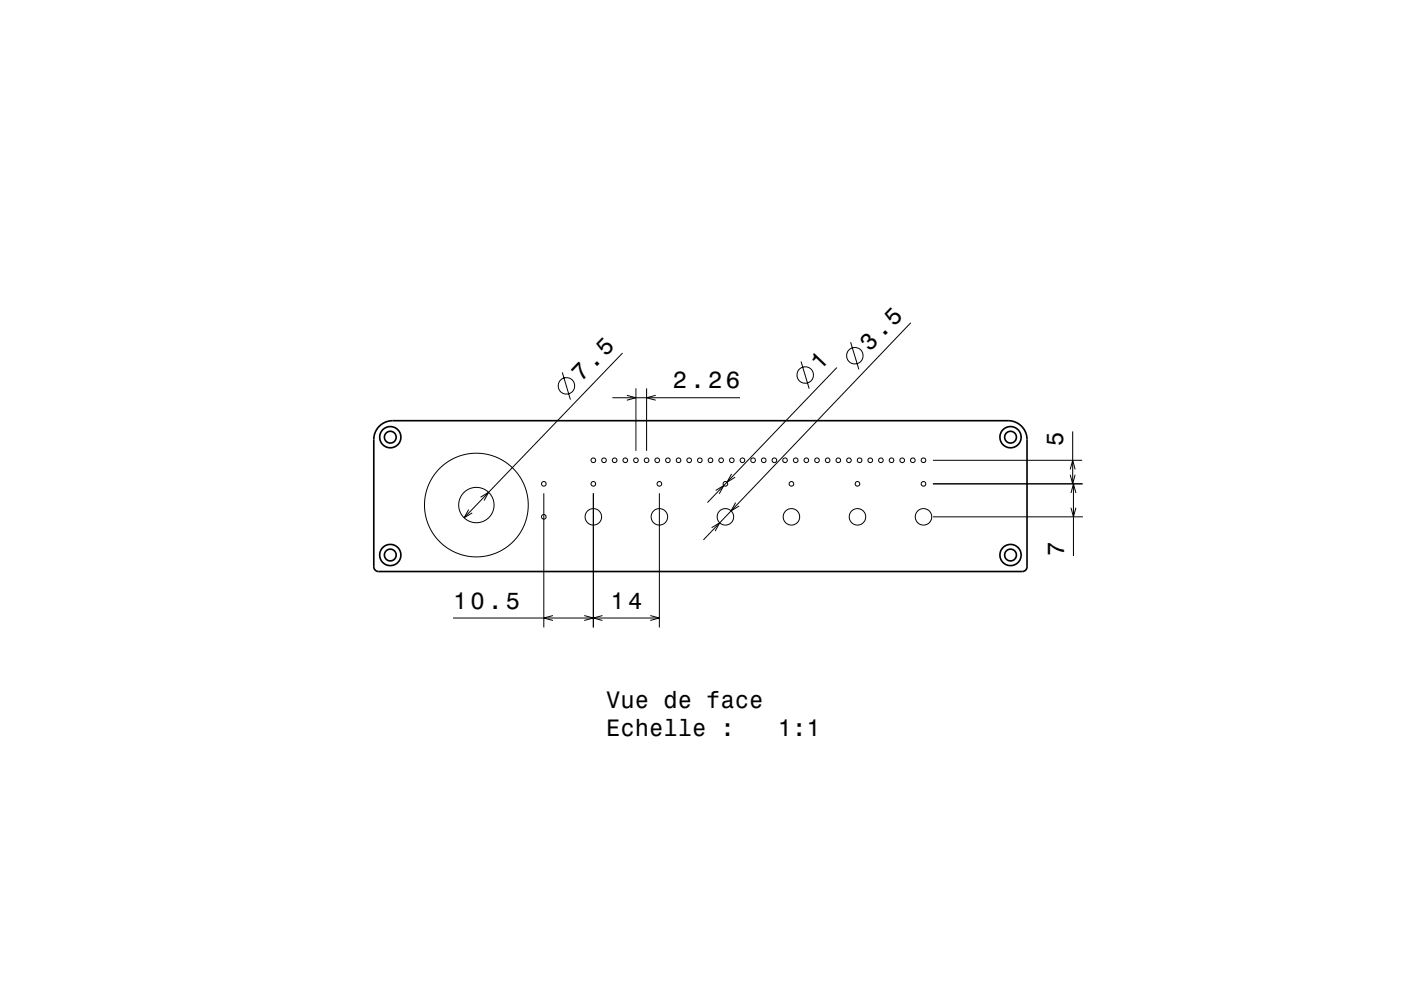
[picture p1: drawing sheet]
<svg xmlns="http://www.w3.org/2000/svg" width="297mm" height="210mm" viewBox="0 0 297 210" stroke-linecap="round" stroke-linejoin="round" font-family="sans-serif">
<g fill="none" stroke="#000" stroke-width=".21">
<path d="M119.2 79l1.7 5.8M132 74.9l-33.6 35M169.8 76.7l1.8 5.8M177.4 78l-27.4 28.6M180.4 72.6l1.7 5.8M193.1 68.5l-44 46M129.8 84.4h27.1M132.9 83.9l1.9 .5-1.9 .5M134.8 82.4v13.3M137.1 82.4v13.3M139 83.9l-1.9 .5 1.9 .5M197.8 97.7h31.6"/>
<path d="M226.9 99.6l.5-1.9 .5 1.9M227.4 91.5v11.2M99.4 108.1l-1 1.8 1.7-1.1M101.9 105.5l1.7-1-1 1.7M115.3 104.7v28.4M125.8 104.7v28.4M139.8 104.7v28.4M150.9 112l1.7-1.1-1 1.8M151.7 104.1l1.8-1.1-1 1.8M155.1 100.5l-1 1.8 1.8-1M156 106.6l-1 1.8 1.7-1M197.8 102.7h31.8"/>
<path d="M197.8 109.7h31.8M226.9 100.7l.5 2 .5-2M227.1 104.6l.5-1.9 .5 1.9M227.1 107.7l.5 2 .5-2M227.6 102.7v15.3M96.1 131.1h43.7M117.2 130.6l-1.9 .5 1.9 .5M123.9 130.6l1.9 .5-1.9 .5M127.7 130.6l-1.9 .5 1.9 .5M137.9 130.6l1.9 .5-1.9 .5"/>
<circle cx="170.7" cy="79.6" r="1.76"/>
<circle cx="181.2" cy="75.5" r="1.75"/>
<circle cx="120.1" cy="81.9" r="1.75"/>
<circle cx="125.8" cy="97.7" r=".5"/>
<circle cx="128.1" cy="97.7" r=".5"/>
<circle cx="130.3" cy="97.7" r=".5"/>
<circle cx="132.6" cy="97.7" r=".5"/>
<circle cx="134.8" cy="97.7" r=".5"/>
<circle cx="137.1" cy="97.7" r=".5"/>
<circle cx="139.3" cy="97.7" r=".5"/>
<circle cx="141.6" cy="97.7" r=".5"/>
<circle cx="143.9" cy="97.7" r=".5"/>
<circle cx="146.1" cy="97.7" r=".5"/>
<circle cx="148.4" cy="97.7" r=".5"/>
<circle cx="150.6" cy="97.7" r=".5"/>
<circle cx="152.9" cy="97.7" r=".5"/>
<circle cx="155.2" cy="97.7" r=".5"/>
<circle cx="157.4" cy="97.7" r=".5"/>
<circle cx="159.7" cy="97.7" r=".5"/>
<circle cx="161.9" cy="97.7" r=".5"/>
<circle cx="164.2" cy="97.7" r=".5"/>
<circle cx="166.4" cy="97.7" r=".5"/>
<circle cx="168.7" cy="97.7" r=".5"/>
<circle cx="171" cy="97.7" r=".5"/>
<circle cx="173.2" cy="97.7" r=".5"/>
<circle cx="175.5" cy="97.7" r=".5"/>
<circle cx="177.7" cy="97.7" r=".5"/>
<circle cx="180" cy="97.7" r=".5"/>
<circle cx="182.3" cy="97.7" r=".5"/>
<circle cx="184.5" cy="97.7" r=".5"/>
<circle cx="186.8" cy="97.7" r=".5"/>
<circle cx="189" cy="97.7" r=".5"/>
<circle cx="191.3" cy="97.7" r=".5"/>
<circle cx="193.5" cy="97.7" r=".5"/>
<circle cx="195.8" cy="97.7" r=".5"/>
<circle cx="101" cy="107.2" r="3.8"/>
<circle cx="101" cy="107.2" r="11"/>
<circle cx="115.3" cy="109.7" r=".5"/>
<circle cx="115.3" cy="102.7" r=".5"/>
<circle cx="125.8" cy="109.7" r="1.75"/>
<circle cx="125.8" cy="102.7" r=".5"/>
<circle cx="139.8" cy="109.7" r="1.75"/>
<circle cx="139.8" cy="102.7" r=".5"/>
<circle cx="153.8" cy="109.7" r="1.75"/>
<circle cx="153.8" cy="102.7" r=".5"/>
<circle cx="167.8" cy="109.7" r="1.75"/>
<circle cx="167.8" cy="102.7" r=".5"/>
<circle cx="181.8" cy="109.7" r="1.75"/>
<circle cx="181.8" cy="102.7" r=".5"/>
<circle cx="195.8" cy="109.7" r="1.75"/>
<circle cx="195.8" cy="102.7" r=".5"/>
</g>
<g fill="none" stroke="#000" stroke-width=".35">
<path d="M80.3 90.5l1.5-1 1.4-.2h130.6a4 4 0 0 1 3.9 4v27l-.1 .5-.6 .4-136.8 .1-.7-.4-.2-.6v-27.1l.2-1.4z"/>
<circle cx="82.8" cy="92.8" r="2.25"/>
<circle cx="82.8" cy="92.8" r="1.25"/>
<circle cx="214.2" cy="92.8" r="2.25"/>
<circle cx="214.3" cy="92.8" r="1.25"/>
<circle cx="82.7" cy="117.8" r="1.25"/>
<circle cx="82.8" cy="117.8" r="2.25"/>
<circle cx="214.2" cy="117.8" r="2.25"/>
<circle cx="214.3" cy="117.8" r="1.25"/>
</g>
<g font-size="5">
<text x="184.4" y="74.7" transform="rotate(-46 184.4 74.7)">3.5</text>
<text x="123.3" y="81.1" transform="rotate(-46 123.3 81.1)">7.5</text>
<text x="142.7" y="82.4">2.26</text>
<text x="173.9" y="78.8" transform="rotate(-46 173.9 78.8)">1</text>
<text x="225.4" y="94.6" transform="rotate(-90 225.4 94.6)">5</text>
<text x="225.6" y="118" transform="rotate(-90 225.6 118)">7</text>
<text x="96.1" y="129.1">10.5</text>
<text x="129.4" y="129.1">14</text>
<text x="128.5" y="150.1">Vue de face</text>
<text x="128.5" y="156.2">Echelle :</text>
<text x="164.9" y="156.2">1:1</text>
</g>
</svg>
